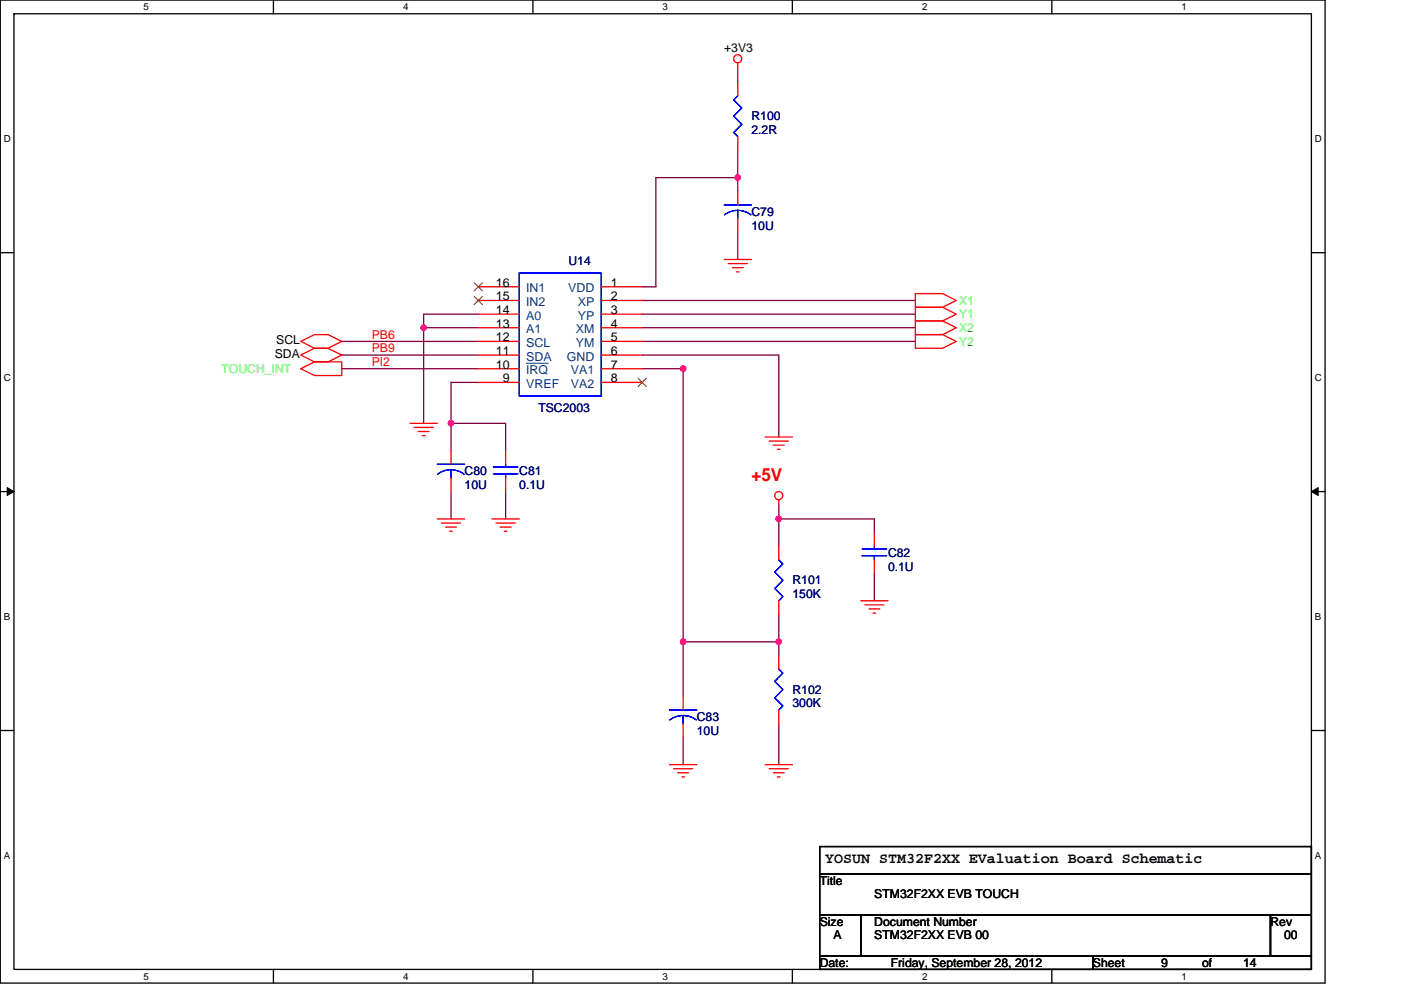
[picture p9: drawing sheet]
<svg xmlns="http://www.w3.org/2000/svg" width="297mm" height="210mm" viewBox="0 0 297 210" stroke-linecap="round" stroke-linejoin="round" font-family="sans-serif">
<path d="M.1 0h280.8v208.5h-280.8zM3 2.9h275v202.7h-275z" fill="none" stroke="#000" stroke-width=".28"/>
<g fill="#fff">
<path d="M30.5 .3h1.1v2.3h-1.1z"/>
<path d="M30.5 205.9h1.1v2.3h-1.1z"/>
</g>
<path d="M58 0v2.9M58 205.6v2.9" fill="none" stroke="#000" stroke-width=".28"/>
<g fill="#fff">
<path d="M85.5 .3h1.1v2.3h-1.1z"/>
<path d="M85.5 205.9h1.1v2.3h-1.1z"/>
</g>
<path d="M113 0v2.9M113 205.6v2.9" fill="none" stroke="#000" stroke-width=".28"/>
<g fill="#fff">
<path d="M140.5 .3h1.1v2.3h-1.1z"/>
<path d="M140.5 205.9h1.1v2.3h-1.1z"/>
</g>
<path d="M168 0v2.9M168 205.6v2.9" fill="none" stroke="#000" stroke-width=".28"/>
<g fill="#fff">
<path d="M195.5 .3h1.2v2.3h-1.2z"/>
<path d="M195.5 205.9h1.2v2.3h-1.2z"/>
</g>
<path d="M223 0v2.9M223 205.6v2.9" fill="none" stroke="#000" stroke-width=".28"/>
<g fill="#fff">
<path d="M250.5 .3h1.2v2.3h-1.2z"/>
<path d="M250.5 205.9h1.2v2.3h-1.2z"/>
<path d="M.8 28.3h1.5v2.3h-1.5z"/>
<path d="M278.8 28.3h1.5v2.3h-1.5z"/>
<path d="M.8 78.9h1.5v2.3h-1.5z"/>
<path d="M278.8 78.9h1.5v2.3h-1.5z"/>
</g>
<path d="M.1 53.6h2.9M278 53.6h2.9" fill="none" stroke="#000" stroke-width=".28"/>
<g fill="#fff">
<path d="M.8 129.6h1.4v2.3h-1.4z"/>
<path d="M278.8 129.6h1.4v2.3h-1.4z"/>
</g>
<path d="M.1 104.3h2.9M278 104.3h2.9" fill="none" stroke="#000" stroke-width=".28"/>
<path d="M1.5 103.4l1.5 .9-1.5 .8zM278 104.3l1.5-.9v1.7z" fill="#000" stroke="#000" stroke-width=".21"/>
<g fill="#fff">
<path d="M.8 180.3h1.4v2.3h-1.4z"/>
<path d="M278.8 180.3h1.4v2.3h-1.4z"/>
</g>
<path d="M.1 154.9h2.9M278 154.9h2.9M173.8 179.6h104.2v5.7h-104.2zM173.8 194h8.7v8.7h-8.7zM173.8 185.3h104.2v8.7h-104.2zM182.5 194h86.9v8.7h-86.9zM269.4 194h8.6v8.7h-8.6zM173.8 202.7h57.9v2.9h-57.9zM231.7 202.7h46.3v2.9h-46.3z" fill="none" stroke="#000" stroke-width=".28"/>
<g fill="none" stroke="#800040" stroke-width=".28">
<path d="M156.4 14.5v2.9M156.4 37.7v2.9M156.4 37.7h-17.3v23.1h-2.9M156.4 31.9v5.8M156.4 49.3v5.7M72.5 78.2h28.9M72.5 75.3h28.9M72.5 72.4h28.9M89.8 69.5v20.3M89.8 69.5h11.6M101.4 66.6h-11.6v2.9M136.2 75.3h28.9v17.4"/>
<path d="M136.2 63.7h57.9M136.2 66.6h57.9M136.2 69.5h57.9M136.2 72.4h57.9M136.2 78.2h8.6v57.9M95.6 89.8h11.6v5.8M95.6 89.8v5.8M101.4 81.1h-5.8v8.7M95.6 104.3v5.8M107.2 104.3v5.8M165.1 110.1h20.3v2.8M165.1 110.1v5.7"/>
<path d="M165.1 107.2v2.9M144.8 136.1v11.6M144.8 136.1h20.3M165.1 136.1v2.9M165.1 130.3v5.8M185.4 121.6v5.8M144.8 156.4v5.8M165.1 153.5v8.7"/>
</g>
<g fill="#f0f" stroke="#f0f" stroke-width=".28">
<circle cx="144.8" cy="136.1" r=".57"/>
<circle cx="165.1" cy="110" r=".57"/>
<circle cx="165.1" cy="136.1" r=".57"/>
<circle cx="156.4" cy="37.7" r=".57"/>
<circle cx="89.8" cy="69.5" r=".57"/>
<circle cx="95.6" cy="89.8" r=".57"/>
<circle cx="144.8" cy="78.2" r=".57"/>
</g>
<g fill="none" stroke="#f00" stroke-width=".28">
<path d="M156.4 13.3v1.2M156.4 17.4v2.9M156.4 29v2.9M153.5 55h5.8M154.4 55.9h4.1M155.3 56.8h2.3M156.1 57.7h.6M156.4 40.6v2.9M156.4 46.4v2.9M63.8 78.2l2.9-1.4h5.8v2.9h-5.8zM63.8 75.3l2.9-1.4h2.9l2.9 1.4-2.9 1.5h-2.9zM63.8 72.4l2.9-1.4h2.9l2.9 1.4-2.9 1.5h-2.9z"/>
<path d="M101.4 60.8h8.7M101.4 63.7h8.7M101.4 66.6h8.7M101.4 69.5h8.7M101.4 72.4h8.7M101.4 75.3h8.7M101.4 78.2h8.7M127.5 60.8h8.7M127.5 63.7h8.7M127.5 66.6h8.7M127.5 69.5h8.7M127.5 72.4h8.7"/>
<path d="M127.5 75.3h8.7M127.5 78.2h8.7M194.1 62.3h5.8l2.9 1.4-2.9 1.5h-5.8zM194.1 65.2h5.8l2.9 1.4-2.9 1.5h-5.8zM194.1 68.1h5.8l2.9 1.4-2.9 1.5h-5.8zM194.1 71h5.8l2.9 1.4-2.9 1.5h-5.8zM86.9 89.8h5.8M87.8 90.7h4.1M88.7 91.5h2.3M89.5 92.4h.6M95.6 95.6v2.9M101.4 81.1h8.7"/>
<path d="M107.2 95.6v2.9M127.5 81.1h8.7M162.2 92.7h5.8M163.1 93.6h4M164 94.4h2.3M164.8 95.3h.6M92.7 110.1h5.8M93.6 110.9h4M94.5 111.8h2.3M95.3 112.7h.6M95.6 101.4v2.9M104.3 110.1h5.8"/>
<path d="M105.2 110.9h4M106 111.8h2.4M106.9 112.7h.6M107.2 101.4v2.9M165.1 115.8v2.9M165.1 106v1.2M185.4 112.9v2.9M185.4 118.7v2.9M165.1 127.4v2.9M165.1 139v2.9M182.5 127.4h5.8M183.4 128.3h4"/>
<path d="M184.2 129.2h2.3M185.1 130h.6M144.8 147.7v2.9M144.8 153.5v2.9M165.1 150.6v2.9M141.9 162.2h5.8M142.8 163h4.1M143.7 163.9h2.3M144.6 164.8h.5M162.2 162.2h5.8M163.1 163h4M164 163.9h2.3"/>
<path d="M164.8 164.8h.6"/>
<circle cx="156.4" cy="12.5" r=".86"/>
<circle cx="165.1" cy="105.1" r=".86"/>
</g>
<g fill="none" stroke="#00f" stroke-width=".28">
<path d="M156.4 20.3l-.8 .9 1.7 1.7-1.7 1.7 1.7 1.8-1.7 1.7 .8 .9M110.1 57.9h17.4v26.1h-17.4zM153.5 43.5h5.8M153.6 45.6l1.3-.7 1.5-.3 1.5 .3 1.3 .7M156.4 44.6v1.8M92.7 98.5h5.8M95.6 99.6v1.8M104.6 99.1h5.2M107.2 98.5v.6M92.8 100.6l1.3-.7 1.6-.3 1.4 .3 1.3 .7M104.6 100.5h5.2M107.2 100.5v.9"/>
<path d="M165.1 118.7l.9 .9-1.7 1.7 1.7 1.8-1.7 1.7 1.7 1.8-.9 .8M182.8 117.9h5.2M182.8 116.4h5.2M185.4 115.8v.6M185.4 117.9v.8M141.9 150.6h5.8M142 152.7a4.6 4.6 0 0 1 5.6 0M144.8 151.8v1.7M165.1 141.9l.9 .9-1.7 1.7 1.7 1.8-1.7 1.7 1.7 1.7-.9 .9"/>
</g>
<path d="M100.5 60l1.8 1.7M102.3 60l-1.8 1.7M100.5 62.9l1.8 1.7M102.3 62.9l-1.8 1.7M135.3 80.2l1.8 1.8M137 80.2l-1.7 1.8" fill="none" stroke="#804000" stroke-width=".21"/>
<path d="M111.5 77h4.7" fill="none" stroke="#004080" stroke-width=".21"/>
<text font-size="3.7" fill="#f00" x="159.3" y="101.9">+5V</text>
<text font-size="3.2" x="175" y="183.1">YOSUN STM32F2XX EValuation Board Schematic</text>
<g font-size="2.6">
<text x="153.5" y="11">+3V3</text>
<text x="105.2" y="63.7">15</text>
<text x="105.2" y="60.8">16</text>
<text x="129.5" y="63.7">2</text>
<text x="129.5" y="60.8">1</text>
<text x="105.2" y="69.5">13</text>
<text x="105.2" y="66.6">14</text>
<text x="129.5" y="66.6">3</text>
<text x="129.5" y="69.5">4</text>
<text x="58.3" y="75.9">SDA</text>
<text x="58.6" y="73">SCL</text>
<text x="105.2" y="75.3">11</text>
<text x="105.2" y="72.4">12</text>
<text x="129.5" y="72.4">5</text>
<text x="129.5" y="75.3">6</text>
<text x="105.2" y="78.2">10</text>
<text x="106.6" y="81.1">9</text>
<text x="129.5" y="78.2">7</text>
<text x="129.5" y="81.1">8</text>
<text x="173.8" y="187.7">Title</text>
<text x="185.4" y="190.6">STM32F2XX EVB TOUCH</text>
<text x="173.8" y="196.4">Size</text>
<text x="185.4" y="196.4">Document Number</text>
<text x="269.4" y="196.4">Rev</text>
<text x="176.7" y="199.3">A</text>
<text x="185.4" y="199.3">STM32F2XX EVB 00</text>
<text x="272.2" y="199.3">00</text>
<text x="173.8" y="205">Date:</text>
<text x="188.9" y="205">Friday, September 28, 2012</text>
<text x="231.7" y="205">Sheet</text>
<text x="246.2" y="205">9</text>
<text x="254.9" y="205">of</text>
<text x="263.6" y="205">14</text>
</g>
<g font-size="2.6" fill="#000080">
<text x="159.3" y="25.5">R100</text>
<text x="159.3" y="28.4">2.2R</text>
<text x="159.3" y="45.8">C79</text>
<text x="159.3" y="48.7">10U</text>
<text x="120.5" y="56.2">U14</text>
<text x="114.1" y="87.5">TSC2003</text>
<text x="98.5" y="100.8">C80</text>
<text x="110.1" y="100.8">C81</text>
<text x="98.5" y="103.7">10U</text>
<text x="110.1" y="103.7">0.1U</text>
<text x="188.3" y="118.2">C82</text>
<text x="168" y="124">R101</text>
<text x="188.3" y="121.1">0.1U</text>
<text x="168" y="126.9">150K</text>
<text x="168" y="147.1">R102</text>
<text x="147.7" y="152.9">C83</text>
<text x="147.7" y="155.8">10U</text>
<text x="168" y="150">300K</text>
</g>
<g font-size="2.6" fill="#004080">
<text x="111.5" y="64.9">IN2</text>
<text x="111.5" y="62">IN1</text>
<text x="120.5" y="62">VDD</text>
<text x="122.5" y="64.9">XP</text>
<text x="111.5" y="70.7">A1</text>
<text x="111.5" y="67.8">A0</text>
<text x="122.1" y="70.7">XM</text>
<text x="122.5" y="67.8">YP</text>
<text x="111.5" y="76.5">SDA</text>
<text x="111.5" y="73.6">SCL</text>
<text x="120.2" y="76.5">GND</text>
<text x="122.1" y="73.6">YM</text>
<text x="111.5" y="82.3">VREF</text>
<text x="111.5" y="79.4">IRQ</text>
<text x="121" y="79.4">VA1</text>
<text x="121" y="82.3">VA2</text>
</g>
<g font-size="2.6" fill="#0f0">
<text x="203.3" y="64.6">X1</text>
<text x="203.3" y="67.5">Y1</text>
<text x="203.3" y="70.4">X2</text>
<text x="203.3" y="73.3">Y2</text>
<text x="47" y="79.1">TOUCH_INT</text>
</g>
<g font-size="2.6" fill="#f00">
<text x="78.8" y="71.8">PB6</text>
<text x="78.8" y="77.6">PI2</text>
<text x="78.8" y="74.7">PB9</text>
</g>
<g font-size="2.1">
<text x="30.5" y="2.2">5</text>
<text x="85.5" y="2.2">4</text>
<text x="140.5" y="2.2">3</text>
<text x="195.5" y="2.2">2</text>
<text x="250.5" y="2.2">1</text>
<text x=".8" y="30.1">D</text>
<text x="278.8" y="30.1">D</text>
<text x=".8" y="80.8">C</text>
<text x="278.8" y="80.8">C</text>
<text x=".8" y="131.4">B</text>
<text x="278.8" y="131.4">B</text>
<text x=".8" y="182.1">A</text>
<text x="278.8" y="182.1">A</text>
<text x="30.5" y="207.8">5</text>
<text x="85.5" y="207.8">4</text>
<text x="140.5" y="207.8">3</text>
<text x="195.5" y="207.8">2</text>
<text x="250.5" y="207.8">1</text>
</g>
</svg>
